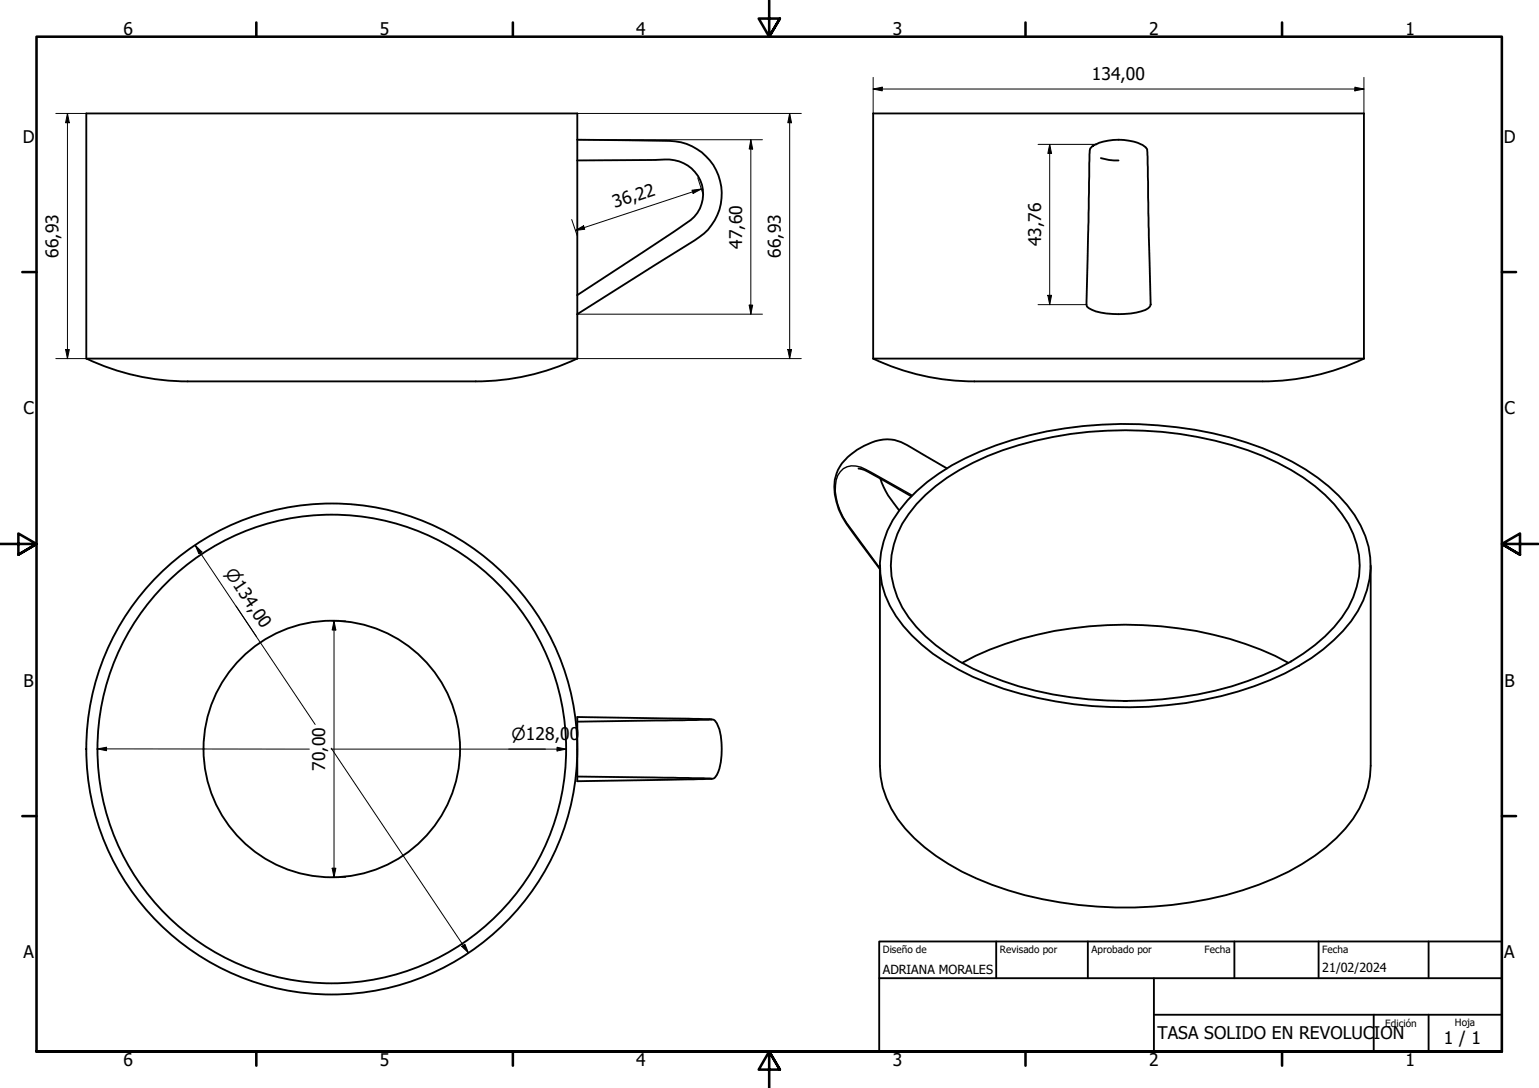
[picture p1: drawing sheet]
<svg xmlns="http://www.w3.org/2000/svg" width="420mm" height="297mm" viewBox="0 0 420 297" stroke-linecap="round" stroke-linejoin="round" font-family="sans-serif">
<!-- layer: Visible (ISO) -->
<g fill="none" stroke="#000" stroke-width=".51">
<path d="M23.6 31h134v66.9h-134zM157.6 38.1l25.2 .4a14.5 14.5 0 0 1 13.8 11 14.5 14.5 0 0 1-7 16.1l-32 20.2M238.4 31h134v66.9h-134zM298.1 40l.3-.3-.1 .2a15.1 15.1 0 0 1 13.7-.3 2.21 2.21 0 0 1 1.2 2.5l.9 41a1.85 1.85 0 0 1-1.4 1.5 23.3 23.3 0 0 1-14.6 0l-1.4-.9-.1-.6 .8-41 .2-1.3zM157.6 43.8l21.2-.1a12.2 12.2 0 0 1 10 2.3 9.2 9.2 0 0 1-.2 14.1l-31 20.5M300.5 43.2a13.9 13.9 0 0 0 4.9 .6M23.6 97.9a64.6 64.6 0 0 0 27.7 6.2h78.6M157.5 97.9a64.6 64.6 0 0 1-27.6 6.2M238.4 97.9a64.6 64.6 0 0 0 27.6 6.2M372.4 97.9a64.6 64.6 0 0 1-27.7 6.2h-78.7M234.4 127.9h.2a10.1 10.1 0 0 1 4.2 1.9l10 5.7M240.3 130.7l.4 1.1a26.6 26.6 0 0 0 4.8 7.6"/>
<path d="M247.8 136.6a58.1 58.1 0 0 1 24.1-15 109.5 109.5 0 0 1 72.8 .8 56.7 56.7 0 0 1 23.1 15.5 24.3 24.3 0 0 1 4.4 26 38.9 38.9 0 0 1-14.1 15.7 84.8 84.8 0 0 1-34.4 12.3 107.8 107.8 0 0 1-58.1-7.1 50.1 50.1 0 0 1-21-16.6 23.9 23.9 0 0 1 1-28.9zM252.7 135.1a66.3 66.3 0 0 1 30-14.8 104.8 104.8 0 0 1 62.1 4.2 50.7 50.7 0 0 1 21.5 15.8 22.9 22.9 0 0 1 0 28.3 53.2 53.2 0 0 1-25.6 17.3 105.3 105.3 0 0 1-67 0 53.2 53.2 0 0 1-25.6-17.3 22.9 22.9 0 0 1 0-28.3l2.1-2.6zM258.5 127.9l-6.2-3.6a25.4 25.4 0 0 0-9-4.3 16.8 16.8 0 0 0-13.4 6.5 11.4 11.4 0 0 0-1.6 10.5 20.8 20.8 0 0 0 4 7.8l7.9 10.6M240.2 154.4v54.7a27.4 27.4 0 0 0 9.4 19.7 63.9 63.9 0 0 0 25.6 14.3 109.9 109.9 0 0 0 68.5-1.6 59.5 59.5 0 0 0 23.6-15.3 26.6 26.6 0 0 0 6.9-17.1v-54.7M157.6 195.8l30.2 .4 5.9 .1 1.2 .2a6 6 0 0 1 1.9 4.4 20 20 0 0 1-1.1 10.7l-.8 .9-.7 .1-36.6 .7zM194.3 196.5l-36.7 .5M262.7 181a94.2 94.2 0 0 1 44.5-10.5 94.2 94.2 0 0 1 44.5 10.5M306.7 191.4h1M157.6 212l36.7 .6"/>
<circle cx="90.6" cy="204.5" r="35"/>
<circle cx="90.6" cy="204.5" r="64"/>
<circle cx="90.6" cy="204.5" r="67"/>
</g>
<!-- layer: Visible fina (ISO) -->
<path d="M249 135.2l-11.1-6.2a8.1 8.1 0 0 0-6.6-1.6 5.3 5.3 0 0 0-3.2 5.1 16.4 16.4 0 0 0 3 10.2l9.1 12.4" fill="none" stroke="#000" stroke-width=".38"/>
<!-- layer: Borde (ISO) -->
<g fill="none" stroke="#000" stroke-width=".7">
<path d="M70 6.1v3.9M140 6.1v3.9M210 0v10l-2.9-4.9h5.8l-2.9 4.9 2.9-4.9M280 6.1v3.9M350 6.1v3.9M6.1 74.3h3.9M410 74.3h3.9M0 148.5h10l-5-2.8v5.7l5-2.9-5 2.9M420 148.5h-10l5-2.8v5.7l-5-2.9 5 2.9M6.1 222.8h3.9M410 222.8h3.9M10 287.1v-277.1h400v277.1h-400h400"/>
<path d="M70 287.1v3.8M140 287.1v3.8M212.9 292l-2.9-4.9 2.9 4.9h-5.8l2.9-4.9v9.9M280 287.1v3.8M350 287.1v3.8"/>
</g>
<path d="M240 257h170v30.1h-170zM272 257v10.1M297 257v10.1M337 257v10.1M360 257v10.1M390 257v10.1M240 267.1h170M315 277h95M315 267.1v20M375 277v10.1M390 277v10.1" fill="none" stroke="#000" stroke-width=".51"/>
<!-- layer: Cota (ISO) -->
<g fill="none" stroke="#000" stroke-width=".27">
<path d="M15.2 31h8.4M18.4 31l.5 2.5h-1zM18.4 31v66.9M157.6 31h61.2M157.6 38.1h50.6M205 38.1l.5 2.6h-1zM205 38.1v47.7M215.6 31l.5 2.5h-1zM215.6 31v66.9M238.4 24.3l2.5-.5v1zM238.4 24.3h134M238.4 21.1v9.9"/>
<path d="M283.4 39.4h15.8M286.6 39.4l.5 2.5h-1zM286.6 39.4v43.8M369.9 23.8l2.5 .5-2.5 .5zM372.4 21.1v9.9M156.1 59.9l1.5 4.5M188.9 51.9l2.6-.3-2.3 1.2zM190.5 48.6l1.5 4.5M191.5 51.6l-34.4 11.3M157.1 62.9l2.2-1.3 .3 1zM15.2 97.9h8.4M17.9 95.4h1l-.5 2.5z"/>
<path d="M157.6 97.9h61.2M157.6 85.8h50.6M204.5 83.3h1l-.5 2.5zM215.1 95.4h1l-.5 2.5zM283.4 83.2h13.2M286.1 80.6h1l-.5 2.6zM53.3 148.8l1.8 1.9-.8 .5zM53.3 148.8l32.7 49M64.5 165.5l5.5 8.3M90.6 169.5h3.8M91.2 169.5l.5 2.5h-1zM91.2 169.5v70"/>
<path d="M26.6 204.5l2.5-.5v1zM26.6 204.5h57.9M90.4 204.5h64.2M90.4 204.3l37.5 55.8M152.1 204l2.5 .5-2.5 .5zM90.6 239.5h3.8M90.7 237h1l-.5 2.5zM126 258.4l.9-.6 1 2.3z"/>
</g>
<g fill="#000">
<path d="M18.4 31l.5 2.5h-1zM215.6 31l.5 2.5h-1zM238.4 24.3l2.5-.5v1zM369.9 23.8l2.5 .5-2.5 .5zM188.9 51.9l2.6-.3-2.3 1.2zM205 38.1l.5 2.6h-1zM286.6 39.4l.5 2.5h-1zM157.1 62.9l2.2-1.3 .3 1zM17.9 95.4h1l-.5 2.5zM204.5 83.3h1l-.5 2.5zM215.1 95.4h1l-.5 2.5zM286.1 80.6h1l-.5 2.6z"/>
<path d="M53.3 148.8l1.8 1.9-.8 .5zM91.2 169.5l.5 2.5h-1zM26.6 204.5l2.5-.5v1zM152.1 204l2.5 .5-2.5 .5zM90.7 237h1l-.5 2.5zM126 258.4l.9-.6 1 2.3z"/>
</g>
<g font-size="4.8">
<text x="33.7" y="9.6">6</text>
<text x="103.7" y="9.6">5</text>
<text x="173.7" y="9.6">4</text>
<text x="243.7" y="9.6">3</text>
<text x="313.7" y="9.6">2</text>
<text x="383.7" y="9.6">1</text>
<text x="298.1" y="22">134,00</text>
<text x="6.2" y="38.9">D</text>
<text x="410.5" y="38.9">D</text>
<text x="167.8" y="56.9" transform="rotate(-18 167.8 56.9)">36,22</text>
<text x="16" y="70.5" transform="rotate(-90 16 70.5)">66,93</text>
<text x="202.6" y="67.9" transform="rotate(-90 202.6 67.9)">47,60</text>
<text x="213.2" y="70.5" transform="rotate(-90 213.2 70.5)">66,93</text>
<text x="284.2" y="67.2" transform="rotate(-90 284.2 67.2)">43,76</text>
<text x="6.4" y="113.1">C</text>
<text x="410.7" y="113.1">C</text>
<text x="6.4" y="187.4">B</text>
<text x="410.7" y="187.4">B</text>
<text x="88.8" y="210.5" transform="rotate(-90 88.8 210.5)">70,00</text>
<text x="6.4" y="261.7">A</text>
<text x="410.7" y="261.7">A</text>
<text x="316" y="283.8">TASA SOLIDO EN REVOLUC</text>
<text x="375" y="283.8">ION</text>
<text x="394.2" y="285">1 / 1</text>
<text x="33.7" y="290.9">6</text>
<text x="103.7" y="290.9">5</text>
<text x="173.7" y="290.9">4</text>
<text x="243.7" y="290.9">3</text>
<text x="313.7" y="290.9">2</text>
<text x="383.7" y="290.9">1</text>
</g>
<g font-size="4.6">
<text x="61.3" y="156.4" transform="rotate(56 61.3 156.4)">⌀134,00</text>
<text x="139.6" y="202.1">⌀128,00</text>
</g>
<g font-size="3.4">
<text x="241" y="266">ADRIANA MORALES</text>
<text x="361" y="265.5">21/02/2024</text>
</g>
<g font-size="2.7">
<text x="241" y="260.2">Diseño de</text>
<text x="273" y="260.1">Revisado por</text>
<text x="298" y="260.1">Aprobado por</text>
<text x="328.9" y="260.1">Fecha</text>
<text x="361" y="260.1">Fecha</text>
<text x="378.2" y="280.3">Edición</text>
<text x="397.2" y="280">Hoja</text>
</g>
</svg>
